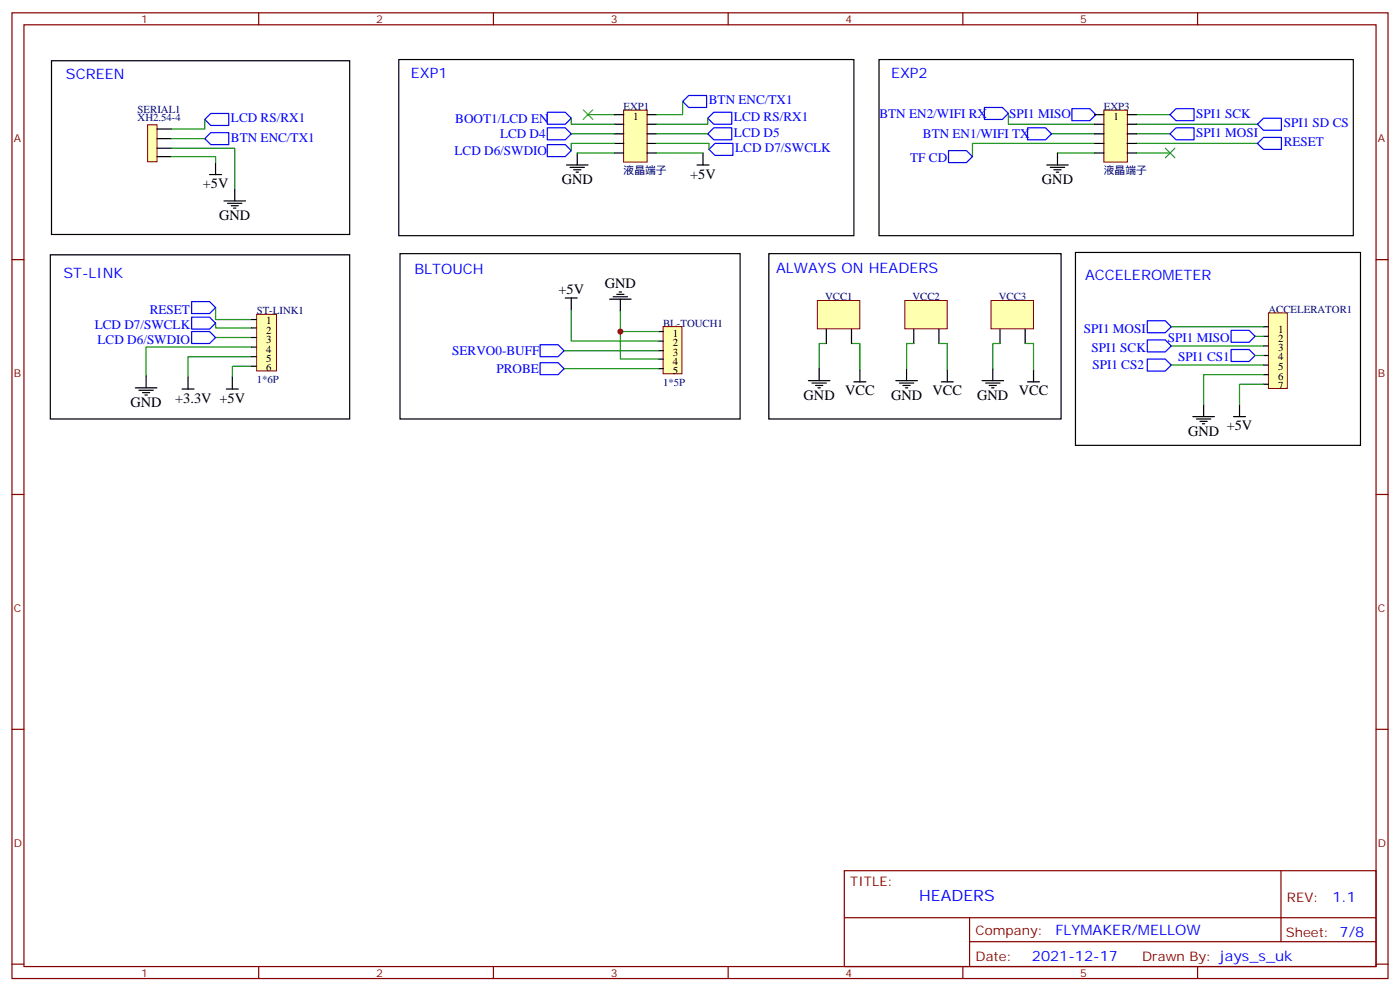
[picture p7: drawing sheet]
<svg xmlns="http://www.w3.org/2000/svg" width="412mm" height="292mm" viewBox="0 0 412 292" stroke-linecap="round" stroke-linejoin="round" font-family="sans-serif">
<g fill="none" stroke="#870000" stroke-width=".35">
<path d="M3.5 3.8h405.4v284.3h-405.4zM7.1 7.3h398.2v277.3h-398.2zM76.2 3.8v3.5M145.3 3.8v3.5M214.5 3.8v3.5M283.6 3.8v3.5M352.8 3.8v3.5M3.5 76.4h3.6M405.3 76.4h3.6M3.5 145.6h3.6M405.3 145.6h3.6M3.5 214.7h3.6"/>
<path d="M405.3 214.7h3.6M248.7 256.4h156.6v28.2h-156.6zM377.3 256.4v20.9M248.7 270.2h156.5M285.6 277.3h119.6M285.6 270.2v14.1M3.5 283.9h3.6M76.2 284.6v3.5M145.3 284.6v3.5M214.5 284.6v3.5M283.6 284.6v3.5M352.8 284.6v3.5"/>
<path d="M405.3 283.9h3.6"/>
</g>
<path d="M226.5 74.7h86.1v48.7h-86.1z" fill="none" stroke="#000" stroke-width=".35"/>
<path d="M291.9 88.5h12.5v8.3h-12.5z" fill="#ffffb0" stroke="#800000" stroke-width=".29"/>
<path d="M294.6 97v4.1M302 97v4.1M289.3 112.1h6.3M290.3 112.8h4.3M291.4 113.5h2.1M292.1 114.2h.7M292.5 108.5v3.6M302.7 112.4h3.5M304.4 108.9v3.5" fill="none" stroke="#000" stroke-width=".35"/>
<path d="M294.6 101.1h-2.1v7.4M302 101.1h2.4v7.8" fill="none" stroke="#008700" stroke-width=".35"/>
<path d="M266.5 88.5h12.5v8.3h-12.5z" fill="#ffffb0" stroke="#800000" stroke-width=".29"/>
<g fill="none" stroke="#000" stroke-width=".35">
<path d="M269.2 97v4.1M276.6 97v4.1M238.1 112.1h6.4M239.2 112.8h4.2M240.2 113.5h2.2M240.9 114.2h.8M241.3 108.5v3.6M251.5 112.4h3.6M253.3 108.9v3.5M263.9 112.1h6.3M264.9 112.8h4.3M266 113.5h2.1"/>
<path d="M266.7 114.2h.7M267.1 108.5v3.6M277.3 112.4h3.5M279 108.9v3.5"/>
</g>
<path d="M243.4 101.1h-2.1v7.4M250.8 101.1h2.5v7.8M269.2 101.1h-2.1v7.4M276.6 101.1h2.4v7.8" fill="none" stroke="#008700" stroke-width=".35"/>
<path d="M240.8 88.5h12.5v8.3h-12.5z" fill="#ffffb0" stroke="#800000" stroke-width=".29"/>
<path d="M258.9 17.5h139.7v51.9h-139.7zM308.3 48.6h6.4M309.4 49.3h4.2M310.4 50h2.2M311.1 50.7h.8M311.5 45v3.6M243.4 97v4.1M250.8 97v4.1" fill="none" stroke="#000" stroke-width=".35"/>
<path d="M297 33.4v3.2h25.4M309.7 39.4h12.7M322.4 33.8h.4M334.8 33.8h9.9M334.8 39.4h9.9M334.8 36.6h35.6M311.5 45h10.9M322.4 42.2h-35.9v3.9M334.8 45h9.9M334.8 42.2h35.6" fill="none" stroke="#008700" stroke-width=".35"/>
<path d="M343.3 43.6l2.8 2.9M346.1 43.6l-2.8 2.9" fill="none" stroke="#3c3" stroke-width=".35"/>
<path d="M290 31.6h5.3l1.7 1.8-1.7 1.8h-5.3zM302.7 37.6h5.3l1.7 1.8-1.7 1.8h-5.3zM315.7 32h5.3l1.8 1.8-1.8 1.7h-5.3zM344.7 39.4l1.7-1.8h5.3v3.6h-5.3zM344.7 33.8l1.7-1.8h5.3v3.5h-5.3zM370.4 36.6l1.8-1.8h5.3v3.5h-5.3zM279.4 44.3h5.3l1.8 1.8-1.8 1.8h-5.3zM370.4 42.2l1.8-1.7h5.3v3.5h-5.3z" fill="none" stroke="#00f" stroke-width=".35"/>
<path d="M325.2 32.4h6.9v15.3h-6.9z" fill="#ffffb0" stroke="#800000" stroke-width=".29"/>
<g fill="none" stroke="#000" stroke-width=".35">
<path d="M322.4 33.8h2.8M322.4 36.6h2.8M322.4 39.4h2.8M332 33.8h2.8M332 36.6h2.8M332 39.4h2.8M322.4 42.2h2.8M322.4 45h2.8M332 42.2h2.8M332 45h2.8M39.9 114.2h6.3M40.9 114.9h4.3"/>
<path d="M42 115.6h2.1M42.7 116.3h.7M43 110.7v3.5M53.6 114.5h3.5M55.4 111v3.5M66.7 114.5h3.5M68.4 111v3.5"/>
</g>
<path d="M173.2 33.8h7.8M63.5 95.1v1.5h10.6M63.5 90.6v3.5h10.6M63.5 99.4h10.6M74.1 107.8h-5.7v3.2M74.1 105h-18.7v6M74.1 102.2h-31.1v8.5" fill="none" stroke="#008700" stroke-width=".35"/>
<path d="M171.8 32.3l2.8 2.9M174.6 32.3l-2.8 2.9" fill="none" stroke="#3c3" stroke-width=".35"/>
<path d="M56.4 97.6h5.3l1.8 1.8-1.8 1.7h-5.3zM56.4 93.4h5.3l1.8 1.7-1.8 1.8h-5.3zM56.4 88.8h5.3l1.8 1.8-1.8 1.7h-5.3z" fill="none" stroke="#00f" stroke-width=".35"/>
<path d="M75.6 92.6h5.8v16.6h-5.8z" fill="#ffffb0" stroke="#800000" stroke-width=".29"/>
<path d="M74.1 94.1h1.4M74.1 96.6h1.4M74.1 99.4h1.4M74.1 102.2h1.4M74.1 105h1.4M74.1 107.8h1.4" fill="none" stroke="#000" stroke-width=".35"/>
<path d="M195.3 96.2h5.6v13.8h-5.6z" fill="#ffffb0" stroke="#800000" stroke-width=".29"/>
<path d="M194 97.6h1.4M194 100.4h1.4M194 103.3h1.4M194 105.7h1.4M194 108.5h1.4" fill="none" stroke="#000" stroke-width=".35"/>
<path d="M183.7 32.4h6.9v15.3h-6.9z" fill="#ffffb0" stroke="#800000" stroke-width=".29"/>
<path d="M181 33.8h2.8M181 36.6h2.8M181 39.4h2.8M190.5 33.8h2.8M190.5 36.6h2.8M190.5 39.4h2.8M181 42.2h2.8M181 45h2.8M190.5 42.2h2.8M190.5 45h2.8" fill="none" stroke="#000" stroke-width=".35"/>
<path d="M43.5 36.7h2.7v10.9h-2.7z" fill="#ffffb0" stroke="#800000" stroke-width=".29"/>
<g fill="none" stroke="#000" stroke-width=".35">
<path d="M15.2 17.9h87.8v51.1h-87.8zM117.5 17.5h134v51.9h-134zM46.3 38h4.1M46.3 46.1h4.1M46.3 43.6h4.1M46.3 40.8h4.1M61.7 51.4h3.6M63.5 47.9v3.5M66 59.2h6.3M67 59.9h4.3M69.1 55.6v3.6M166.9 48.6h6.3"/>
<path d="M167.9 49.3h4.3M169 50h2.1M169.7 50.7h.7M170 45v3.6M205.3 48.6h3.5M207.1 45v3.6M14.8 75h88.2v48.4h-88.2zM68.1 60.6h2.1M68.8 61.3h.7M117.8 74.7h100.2v48.7h-100.2zM166.5 87.7h3.5M168.3 87.7v3.6"/>
<path d="M179.6 88.1h6.3M180.6 87.4h4.3M181.7 86.7h2.1M182.4 86h.7M182.7 88.1v3.5"/>
</g>
<path d="M60.3 35.2l1.8-1.8h5.3v3.5h-5.3zM161.2 37.6h5.3l1.8 1.8-1.8 1.8h-5.3zM161.2 33.1h5.3l1.8 1.7-1.8 1.8h-5.3zM202.8 28.1h5.3v3.5h-5.3l-1.7-1.7zM208.5 39.4l1.8-1.8h5.2v3.6h-5.2zM208.5 34.8l1.8-1.7h5.2v3.5h-5.2zM60.3 40.8l1.8-1.7h5.3v3.5h-5.3zM161.2 42.6h5.3l1.8 1.7-1.8 1.8h-5.3zM208.8 44l1.8-1.8h5.3v3.6h-5.3zM159.1 101.5h5.3l1.8 1.8-1.8 1.7h-5.3zM159.1 106.8h5.3l1.8 1.7-1.8 1.8h-5.3z" fill="none" stroke="#00f" stroke-width=".35"/>
<g fill="none" stroke="#008700" stroke-width=".35">
<path d="M60.3 35.2v2.8h-9.9M168.3 34.8v1.8h12.7M168.3 39.4h12.7M193.3 39.4h15.2M201.1 29.9v3.9h-7.8M208.5 34.8v1.8h-15.2M50.4 43.6h18.7v12M50.4 46.1h13.1v1.8M50.4 40.8h9.9M170 45h11M181 42.2h-12.7v2.1M193.3 42.2h15.5v1.8"/>
<path d="M193.3 45h13.8M168.3 91.3v9.1h25.7M182.7 91.6v6h11.3M182.7 97.6v8.1h11.3M166.2 108.5h27.8M166.2 103.3h27.8"/>
</g>
<path d="M373.6 92.2h5.6v22.2h-5.6z" fill="#ffffb0" stroke="#800000" stroke-width=".29"/>
<g fill="none" stroke="#000" stroke-width=".35">
<path d="M316.8 74.3h84v56.8h-84zM372.2 96.2h1.4M372.2 99h1.4M354.5 119.1v3.6M365.1 119.1v3.6M372.2 101.8h1.4M372.2 104.7h1.4M372.2 107.5h1.4M372.2 110.3h1.4M372.2 113.1h1.4M351.4 122.7h6.3M352.4 123.4h4.3"/>
<path d="M353.5 124.1h2.1M354.2 124.8h.7M363.4 122.7h3.5"/>
</g>
<path d="M345 96.2h27.2M369.7 99h2.5M345 107.5h27.2M345 101.8h27.2M369.7 104.7h2.5M372.2 113.1h-7.1v6M372.2 110.3h-17.7v8.8" fill="none" stroke="#008700" stroke-width=".35"/>
<path d="M338 94.4h5.3l1.7 1.8-1.7 1.8h-5.3zM362.7 97.3h5.2l1.8 1.7-1.8 1.8h-5.2zM338 105.7h5.3l1.7 1.8-1.7 1.8h-5.3zM338 100.1h5.3l1.7 1.7-1.7 1.8h-5.3zM362.7 102.9h5.2l1.8 1.8-1.8 1.7h-5.2z" fill="none" stroke="#00f" stroke-width=".35"/>
<circle cx="182.7" cy="97.6" r=".88" fill="#c00"/>
<text font-size="4.6" fill="#00f" x="270.8" y="265.4">HEADERS</text>
<g font-size="4.2" fill="#00f">
<text x="19.4" y="23.2">SCREEN</text>
<text x="121" y="22.8">EXP1</text>
<text x="262.5" y="22.8">EXP2</text>
<text x="18.7" y="81.7">ST-LINK</text>
<text x="122.1" y="80.7">BLTOUCH</text>
<text x="228.6" y="80.3">ALWAYS ON HEADERS</text>
<text x="319.6" y="82.4">ACCELEROMETER</text>
<text x="392.5" y="265.6">1.1</text>
<text x="310.9" y="275.2">FLYMAKER/MELLOW</text>
<text x="304" y="283">2021-12-17</text>
</g>
<g font-size="4.2">
<text x="203.3" y="52.6">+5V</text>
<text x="59.7" y="55.4">+5V</text>
<text x="165.5" y="54.2">GND</text>
<text x="306.9" y="54.2">GND</text>
<text x="64.6" y="64.8">GND</text>
<text x="164.5" y="86.6">+5V</text>
<text x="178.2" y="84.9">GND</text>
<text x="38.5" y="119.8">GND</text>
<text x="51.6" y="118.5">+3.3V +5V</text>
<text x="236.7" y="117.7">GND</text>
<text x="248.9" y="116.4">VCC</text>
<text x="262.5" y="117.7">GND</text>
<text x="274.7" y="116.4">VCC</text>
<text x="287.9" y="117.7">GND</text>
<text x="300.1" y="116.4">VCC</text>
<text x="350" y="128.3">GND</text>
<text x="361.3" y="126.6">+5V</text>
</g>
<g font-size="3.9" fill="#00f">
<text x="208.8" y="30.7">BTN ENC/TX1</text>
<text x="216.2" y="35.7">LCD RS/RX1</text>
<text x="259.1" y="34.7">BTN EN2/WIFI RX</text>
<text x="297.3" y="34.7">SPI1 MISO</text>
<text x="352.4" y="34.6">SPI1 SCK</text>
<text x="68" y="36">LCD RS/RX1</text>
<text x="68" y="41.7">BTN ENC/TX1</text>
<text x="134.1" y="36.1">BOOT1/LCD EN</text>
<text x="147.3" y="40.7">LCD D4</text>
<text x="216.2" y="40.3">LCD D5</text>
<text x="271.9" y="40.7">BTN EN1/WIFI TX</text>
<text x="352.4" y="40.3">SPI1 MOSI</text>
<text x="378.1" y="37.4">SPI1 SD CS</text>
<text x="133.9" y="45.6">LCD D6/SWDIO</text>
<text x="216.6" y="44.8">LCD D7/SWCLK</text>
<text x="268.1" y="47.7">TF CD</text>
<text x="378.1" y="43.1">RESET</text>
<text x="44.1" y="92.3">RESET</text>
<text x="27.9" y="96.9">LCD D7/SWCLK</text>
<text x="28.8" y="101.1">LCD D6/SWDIO</text>
<text x="319.3" y="98">SPI1 MOSI</text>
<text x="344" y="100.8">SPI1 MISO</text>
<text x="133.2" y="104.5">SERVO0-BUFF</text>
<text x="321.5" y="103.6">SPI1 SCK</text>
<text x="347" y="106.4">SPI1 CS1</text>
<text x="146.2" y="109.8">PROBE</text>
<text x="321.8" y="108.8">SPI1 CS2</text>
</g>
<g font-size="3.9" fill="#800">
<text x="250.5" y="260.9">TITLE:</text>
<text x="379.1" y="265.6">REV:</text>
<text x="287.4" y="275.1">Company:</text>
<text x="378.7" y="275.8">Sheet: 7/8</text>
<text x="287.4" y="282.8">Date:</text>
<text x="336.4" y="282.9">Drawn By: jays_s_uk</text>
</g>
<g font-size="3.2" fill="#800">
<text x="41.6" y="6.8">1</text>
<text x="110.8" y="6.8">2</text>
<text x="179.9" y="6.8">3</text>
<text x="249.1" y="6.8">4</text>
<text x="318.2" y="6.8">5</text>
<text x="4.1" y="41.9">A</text>
<text x="405.9" y="41.9">A</text>
<text x="4.1" y="111">B</text>
<text x="405.9" y="111">B</text>
<text x="4.1" y="180.2">C</text>
<text x="405.9" y="180.2">C</text>
<text x="4.1" y="249.3">D</text>
<text x="405.9" y="249.3">D</text>
<text x="41.6" y="287.6">1</text>
<text x="110.8" y="287.6">2</text>
<text x="179.9" y="287.6">3</text>
<text x="249.1" y="287.6">4</text>
<text x="318.2" y="287.6">5</text>
</g>
<g font-size="3.2" fill="#000080">
<text x="40.5" y="35.7">XH2.54-4</text>
<text x="40.5" y="33.3">SERIAL1</text>
<text x="183.7" y="32.4">EXP1</text>
<text x="325.2" y="32.4">EXP3</text>
<text x="183.7" y="51.3">液晶端子</text>
<text x="325.2" y="51.3">液晶端子</text>
<text x="243" y="88.4">VCC1</text>
<text x="268.8" y="88.4">VCC2</text>
<text x="294.2" y="88.4">VCC3</text>
<text x="75.6" y="92.6">ST-LINK1</text>
<text x="373.6" y="92.2">ACCELERATOR1</text>
<text x="195.3" y="96.2">BL-TOUCH1</text>
<text x="75.6" y="112.7">1*6P</text>
<text x="195.3" y="113.6">1*5P</text>
</g>
<g font-size="3.2">
<text x="186.5" y="35.4">1</text>
<text x="328" y="35.4">1</text>
<text x="78.4" y="95.5">1</text>
<text x="78.4" y="98.3">2</text>
<text x="78.4" y="101.1">3</text>
<text x="198.2" y="99.1">1</text>
<text x="198.2" y="101.9">2</text>
<text x="376.5" y="97.9">1</text>
<text x="376.5" y="100.7">2</text>
<text x="78.4" y="103.9">4</text>
<text x="78.4" y="106.6">5</text>
<text x="198.2" y="104.7">3</text>
<text x="198.2" y="107.5">4</text>
<text x="376.5" y="103.5">3</text>
<text x="376.5" y="106.1">4</text>
<text x="78.4" y="109.3">6</text>
<text x="198.2" y="110.2">5</text>
<text x="376.5" y="109">5</text>
<text x="376.5" y="111.8">6</text>
<text x="376.5" y="114.6">7</text>
</g>
</svg>
